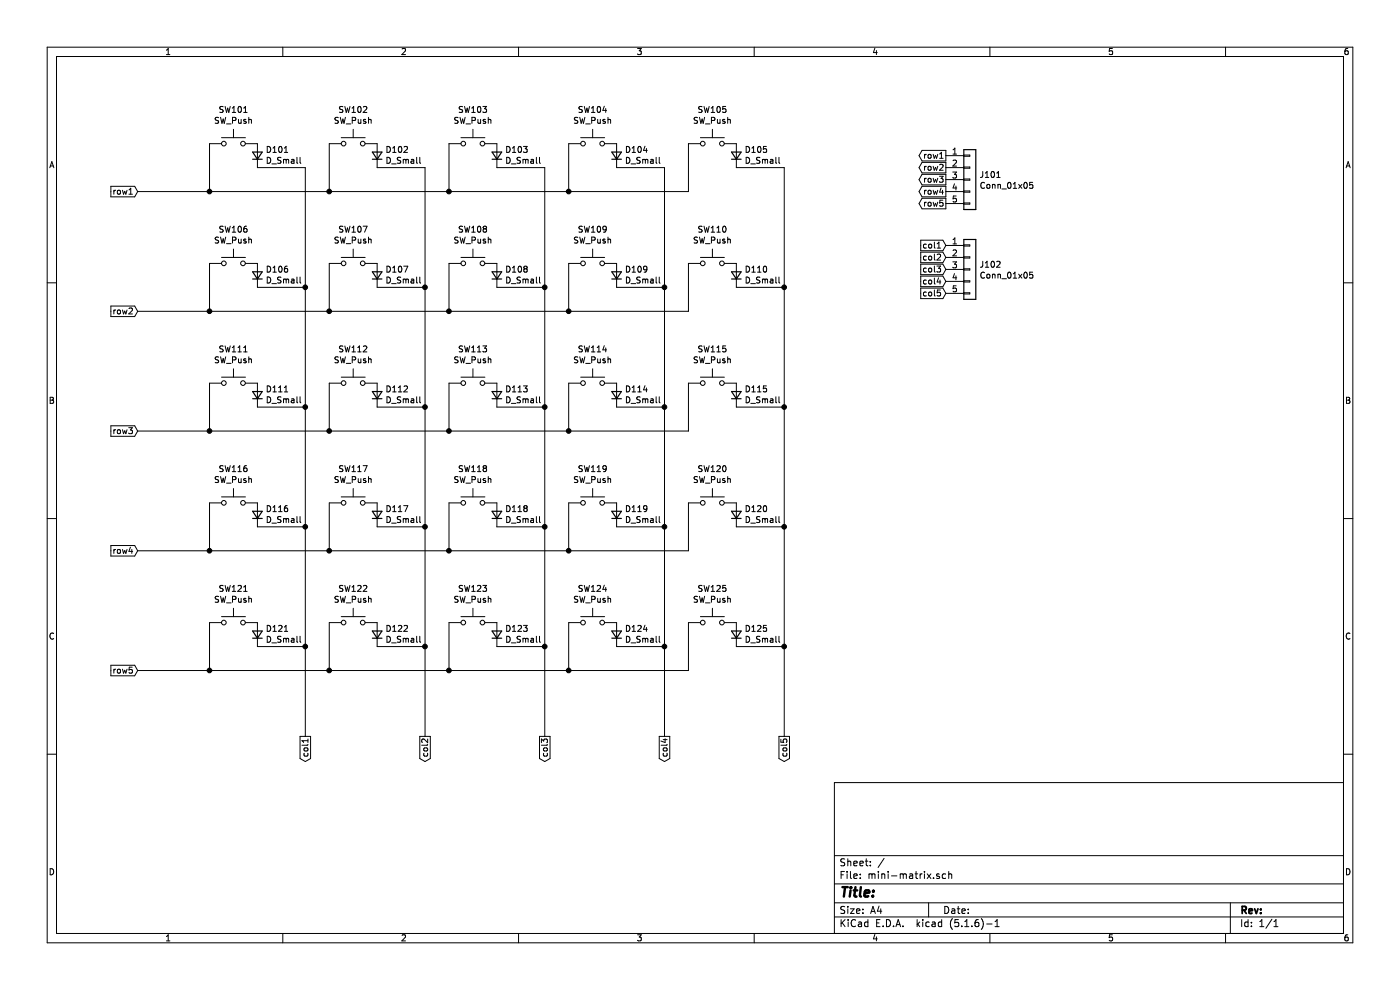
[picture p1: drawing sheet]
EESchema Schematic File Version 4
EELAYER 30 0
EELAYER END
$Descr A4 11693 8268
encoding utf-8
Sheet 1 1
Title ""
Date ""
Rev ""
Comp ""
Comment1 ""
Comment2 ""
Comment3 ""
Comment4 ""
$EndDescr
$Comp
L Switch:SW_Push SW106
U 1 1
P 1950 2200
F 0 "SW106" H 1950 2485 50  0000 C CNN
F 1 "SW_Push" H 1950 2394 50  0000 C CNN
F 2 "mini-matrix:PushButton_4.5mm" H 1950 2400 50  0001 C CNN
F 3 "~" H 1950 2400 50  0001 C CNN
	1    1950 2200
	1    0    0    -1  
$EndComp
$Comp
L Switch:SW_Push SW107
U 1 1
P 2950 2200
F 0 "SW107" H 2950 2485 50  0000 C CNN
F 1 "SW_Push" H 2950 2394 50  0000 C CNN
F 2 "mini-matrix:PushButton_4.5mm" H 2950 2400 50  0001 C CNN
F 3 "~" H 2950 2400 50  0001 C CNN
	1    2950 2200
	1    0    0    -1  
$EndComp
$Comp
L Switch:SW_Push SW108
U 1 1
P 3950 2200
F 0 "SW108" H 3950 2485 50  0000 C CNN
F 1 "SW_Push" H 3950 2394 50  0000 C CNN
F 2 "mini-matrix:PushButton_4.5mm" H 3950 2400 50  0001 C CNN
F 3 "~" H 3950 2400 50  0001 C CNN
	1    3950 2200
	1    0    0    -1  
$EndComp
$Comp
L Switch:SW_Push SW109
U 1 1
P 4950 2200
F 0 "SW109" H 4950 2485 50  0000 C CNN
F 1 "SW_Push" H 4950 2394 50  0000 C CNN
F 2 "mini-matrix:PushButton_4.5mm" H 4950 2400 50  0001 C CNN
F 3 "~" H 4950 2400 50  0001 C CNN
	1    4950 2200
	1    0    0    -1  
$EndComp
$Comp
L Device:D_Small D106
U 1 1
P 2150 2300
F 0 "D106" V 2196 2232 50  0000 R CNN
F 1 "D_Small" V 2105 2232 50  0000 R CNN
F 2 "mini-matrix:D_SOD-123" V 2150 2300 50  0001 C CNN
F 3 "~" V 2150 2300 50  0001 C CNN
	1    2150 2300
	0    -1   -1   0   
$EndComp
$Comp
L Device:D_Small D107
U 1 1
P 3150 2300
F 0 "D107" V 3196 2232 50  0000 R CNN
F 1 "D_Small" V 3105 2232 50  0000 R CNN
F 2 "mini-matrix:D_SOD-123" V 3150 2300 50  0001 C CNN
F 3 "~" V 3150 2300 50  0001 C CNN
	1    3150 2300
	0    -1   -1   0   
$EndComp
$Comp
L Device:D_Small D108
U 1 1
P 4150 2300
F 0 "D108" V 4196 2232 50  0000 R CNN
F 1 "D_Small" V 4105 2232 50  0000 R CNN
F 2 "mini-matrix:D_SOD-123" V 4150 2300 50  0001 C CNN
F 3 "~" V 4150 2300 50  0001 C CNN
	1    4150 2300
	0    -1   -1   0   
$EndComp
$Comp
L Device:D_Small D109
U 1 1
P 5150 2300
F 0 "D109" V 5196 2232 50  0000 R CNN
F 1 "D_Small" V 5105 2232 50  0000 R CNN
F 2 "mini-matrix:D_SOD-123" V 5150 2300 50  0001 C CNN
F 3 "~" V 5150 2300 50  0001 C CNN
	1    5150 2300
	0    -1   -1   0   
$EndComp
Wire Wire Line
	1150 2600 1750 2600
Wire Wire Line
	4750 2600 4750 2200
Wire Wire Line
	3750 2200 3750 2600
Connection ~ 3750 2600
Wire Wire Line
	3750 2600 4750 2600
Wire Wire Line
	2750 2200 2750 2600
Connection ~ 2750 2600
Wire Wire Line
	2750 2600 3750 2600
Wire Wire Line
	1750 2200 1750 2600
Connection ~ 1750 2600
Wire Wire Line
	1750 2600 2750 2600
$Comp
L Switch:SW_Push SW111
U 1 1
P 1950 3200
F 0 "SW111" H 1950 3485 50  0000 C CNN
F 1 "SW_Push" H 1950 3394 50  0000 C CNN
F 2 "mini-matrix:PushButton_4.5mm" H 1950 3400 50  0001 C CNN
F 3 "~" H 1950 3400 50  0001 C CNN
	1    1950 3200
	1    0    0    -1  
$EndComp
$Comp
L Switch:SW_Push SW112
U 1 1
P 2950 3200
F 0 "SW112" H 2950 3485 50  0000 C CNN
F 1 "SW_Push" H 2950 3394 50  0000 C CNN
F 2 "mini-matrix:PushButton_4.5mm" H 2950 3400 50  0001 C CNN
F 3 "~" H 2950 3400 50  0001 C CNN
	1    2950 3200
	1    0    0    -1  
$EndComp
$Comp
L Switch:SW_Push SW113
U 1 1
P 3950 3200
F 0 "SW113" H 3950 3485 50  0000 C CNN
F 1 "SW_Push" H 3950 3394 50  0000 C CNN
F 2 "mini-matrix:PushButton_4.5mm" H 3950 3400 50  0001 C CNN
F 3 "~" H 3950 3400 50  0001 C CNN
	1    3950 3200
	1    0    0    -1  
$EndComp
$Comp
L Switch:SW_Push SW114
U 1 1
P 4950 3200
F 0 "SW114" H 4950 3485 50  0000 C CNN
F 1 "SW_Push" H 4950 3394 50  0000 C CNN
F 2 "mini-matrix:PushButton_4.5mm" H 4950 3400 50  0001 C CNN
F 3 "~" H 4950 3400 50  0001 C CNN
	1    4950 3200
	1    0    0    -1  
$EndComp
$Comp
L Device:D_Small D111
U 1 1
P 2150 3300
F 0 "D111" V 2196 3232 50  0000 R CNN
F 1 "D_Small" V 2105 3232 50  0000 R CNN
F 2 "mini-matrix:D_SOD-123" V 2150 3300 50  0001 C CNN
F 3 "~" V 2150 3300 50  0001 C CNN
	1    2150 3300
	0    -1   -1   0   
$EndComp
$Comp
L Device:D_Small D112
U 1 1
P 3150 3300
F 0 "D112" V 3196 3232 50  0000 R CNN
F 1 "D_Small" V 3105 3232 50  0000 R CNN
F 2 "mini-matrix:D_SOD-123" V 3150 3300 50  0001 C CNN
F 3 "~" V 3150 3300 50  0001 C CNN
	1    3150 3300
	0    -1   -1   0   
$EndComp
$Comp
L Device:D_Small D113
U 1 1
P 4150 3300
F 0 "D113" V 4196 3232 50  0000 R CNN
F 1 "D_Small" V 4105 3232 50  0000 R CNN
F 2 "mini-matrix:D_SOD-123" V 4150 3300 50  0001 C CNN
F 3 "~" V 4150 3300 50  0001 C CNN
	1    4150 3300
	0    -1   -1   0   
$EndComp
$Comp
L Device:D_Small D114
U 1 1
P 5150 3300
F 0 "D114" V 5196 3232 50  0000 R CNN
F 1 "D_Small" V 5105 3232 50  0000 R CNN
F 2 "mini-matrix:D_SOD-123" V 5150 3300 50  0001 C CNN
F 3 "~" V 5150 3300 50  0001 C CNN
	1    5150 3300
	0    -1   -1   0   
$EndComp
Wire Wire Line
	1150 3600 1750 3600
Wire Wire Line
	4750 3600 4750 3200
Wire Wire Line
	3750 3200 3750 3600
Connection ~ 3750 3600
Wire Wire Line
	3750 3600 4750 3600
Wire Wire Line
	2750 3200 2750 3600
Connection ~ 2750 3600
Wire Wire Line
	2750 3600 3750 3600
Wire Wire Line
	1750 3200 1750 3600
Connection ~ 1750 3600
Wire Wire Line
	1750 3600 2750 3600
$Comp
L Switch:SW_Push SW116
U 1 1
P 1950 4200
F 0 "SW116" H 1950 4485 50  0000 C CNN
F 1 "SW_Push" H 1950 4394 50  0000 C CNN
F 2 "mini-matrix:PushButton_4.5mm" H 1950 4400 50  0001 C CNN
F 3 "~" H 1950 4400 50  0001 C CNN
	1    1950 4200
	1    0    0    -1  
$EndComp
$Comp
L Switch:SW_Push SW117
U 1 1
P 2950 4200
F 0 "SW117" H 2950 4485 50  0000 C CNN
F 1 "SW_Push" H 2950 4394 50  0000 C CNN
F 2 "mini-matrix:PushButton_4.5mm" H 2950 4400 50  0001 C CNN
F 3 "~" H 2950 4400 50  0001 C CNN
	1    2950 4200
	1    0    0    -1  
$EndComp
$Comp
L Switch:SW_Push SW118
U 1 1
P 3950 4200
F 0 "SW118" H 3950 4485 50  0000 C CNN
F 1 "SW_Push" H 3950 4394 50  0000 C CNN
F 2 "mini-matrix:PushButton_4.5mm" H 3950 4400 50  0001 C CNN
F 3 "~" H 3950 4400 50  0001 C CNN
	1    3950 4200
	1    0    0    -1  
$EndComp
$Comp
L Switch:SW_Push SW119
U 1 1
P 4950 4200
F 0 "SW119" H 4950 4485 50  0000 C CNN
F 1 "SW_Push" H 4950 4394 50  0000 C CNN
F 2 "mini-matrix:PushButton_4.5mm" H 4950 4400 50  0001 C CNN
F 3 "~" H 4950 4400 50  0001 C CNN
	1    4950 4200
	1    0    0    -1  
$EndComp
$Comp
L Device:D_Small D116
U 1 1
P 2150 4300
F 0 "D116" V 2196 4232 50  0000 R CNN
F 1 "D_Small" V 2105 4232 50  0000 R CNN
F 2 "mini-matrix:D_SOD-123" V 2150 4300 50  0001 C CNN
F 3 "~" V 2150 4300 50  0001 C CNN
	1    2150 4300
	0    -1   -1   0   
$EndComp
$Comp
L Device:D_Small D117
U 1 1
P 3150 4300
F 0 "D117" V 3196 4232 50  0000 R CNN
F 1 "D_Small" V 3105 4232 50  0000 R CNN
F 2 "mini-matrix:D_SOD-123" V 3150 4300 50  0001 C CNN
F 3 "~" V 3150 4300 50  0001 C CNN
	1    3150 4300
	0    -1   -1   0   
$EndComp
$Comp
L Device:D_Small D118
U 1 1
P 4150 4300
F 0 "D118" V 4196 4232 50  0000 R CNN
F 1 "D_Small" V 4105 4232 50  0000 R CNN
F 2 "mini-matrix:D_SOD-123" V 4150 4300 50  0001 C CNN
F 3 "~" V 4150 4300 50  0001 C CNN
	1    4150 4300
	0    -1   -1   0   
$EndComp
$Comp
L Device:D_Small D119
U 1 1
P 5150 4300
F 0 "D119" V 5196 4232 50  0000 R CNN
F 1 "D_Small" V 5105 4232 50  0000 R CNN
F 2 "mini-matrix:D_SOD-123" V 5150 4300 50  0001 C CNN
F 3 "~" V 5150 4300 50  0001 C CNN
	1    5150 4300
	0    -1   -1   0   
$EndComp
Wire Wire Line
	1150 4600 1750 4600
Wire Wire Line
	4750 4600 4750 4200
Wire Wire Line
	3750 4200 3750 4600
Connection ~ 3750 4600
Wire Wire Line
	3750 4600 4750 4600
Wire Wire Line
	2750 4200 2750 4600
Connection ~ 2750 4600
Wire Wire Line
	2750 4600 3750 4600
Wire Wire Line
	1750 4200 1750 4600
Connection ~ 1750 4600
Wire Wire Line
	1750 4600 2750 4600
$Comp
L Switch:SW_Push SW121
U 1 1
P 1950 5200
F 0 "SW121" H 1950 5485 50  0000 C CNN
F 1 "SW_Push" H 1950 5394 50  0000 C CNN
F 2 "mini-matrix:PushButton_4.5mm" H 1950 5400 50  0001 C CNN
F 3 "~" H 1950 5400 50  0001 C CNN
	1    1950 5200
	1    0    0    -1  
$EndComp
$Comp
L Switch:SW_Push SW122
U 1 1
P 2950 5200
F 0 "SW122" H 2950 5485 50  0000 C CNN
F 1 "SW_Push" H 2950 5394 50  0000 C CNN
F 2 "mini-matrix:PushButton_4.5mm" H 2950 5400 50  0001 C CNN
F 3 "~" H 2950 5400 50  0001 C CNN
	1    2950 5200
	1    0    0    -1  
$EndComp
$Comp
L Switch:SW_Push SW123
U 1 1
P 3950 5200
F 0 "SW123" H 3950 5485 50  0000 C CNN
F 1 "SW_Push" H 3950 5394 50  0000 C CNN
F 2 "mini-matrix:PushButton_4.5mm" H 3950 5400 50  0001 C CNN
F 3 "~" H 3950 5400 50  0001 C CNN
	1    3950 5200
	1    0    0    -1  
$EndComp
$Comp
L Switch:SW_Push SW124
U 1 1
P 4950 5200
F 0 "SW124" H 4950 5485 50  0000 C CNN
F 1 "SW_Push" H 4950 5394 50  0000 C CNN
F 2 "mini-matrix:PushButton_4.5mm" H 4950 5400 50  0001 C CNN
F 3 "~" H 4950 5400 50  0001 C CNN
	1    4950 5200
	1    0    0    -1  
$EndComp
$Comp
L Device:D_Small D121
U 1 1
P 2150 5300
F 0 "D121" V 2196 5232 50  0000 R CNN
F 1 "D_Small" V 2105 5232 50  0000 R CNN
F 2 "mini-matrix:D_SOD-123" V 2150 5300 50  0001 C CNN
F 3 "~" V 2150 5300 50  0001 C CNN
	1    2150 5300
	0    -1   -1   0   
$EndComp
$Comp
L Device:D_Small D122
U 1 1
P 3150 5300
F 0 "D122" V 3196 5232 50  0000 R CNN
F 1 "D_Small" V 3105 5232 50  0000 R CNN
F 2 "mini-matrix:D_SOD-123" V 3150 5300 50  0001 C CNN
F 3 "~" V 3150 5300 50  0001 C CNN
	1    3150 5300
	0    -1   -1   0   
$EndComp
$Comp
L Device:D_Small D123
U 1 1
P 4150 5300
F 0 "D123" V 4196 5232 50  0000 R CNN
F 1 "D_Small" V 4105 5232 50  0000 R CNN
F 2 "mini-matrix:D_SOD-123" V 4150 5300 50  0001 C CNN
F 3 "~" V 4150 5300 50  0001 C CNN
	1    4150 5300
	0    -1   -1   0   
$EndComp
$Comp
L Device:D_Small D124
U 1 1
P 5150 5300
F 0 "D124" V 5196 5232 50  0000 R CNN
F 1 "D_Small" V 5105 5232 50  0000 R CNN
F 2 "mini-matrix:D_SOD-123" V 5150 5300 50  0001 C CNN
F 3 "~" V 5150 5300 50  0001 C CNN
	1    5150 5300
	0    -1   -1   0   
$EndComp
Wire Wire Line
	1150 5600 1750 5600
Wire Wire Line
	4750 5600 4750 5200
Wire Wire Line
	3750 5200 3750 5600
Connection ~ 3750 5600
Wire Wire Line
	3750 5600 4750 5600
Wire Wire Line
	2750 5200 2750 5600
Connection ~ 2750 5600
Wire Wire Line
	2750 5600 3750 5600
Wire Wire Line
	1750 5200 1750 5600
Connection ~ 1750 5600
Wire Wire Line
	1750 5600 2750 5600
Wire Wire Line
	2150 2400 2550 2400
Wire Wire Line
	2550 2400 2550 3400
Wire Wire Line
	3550 2400 3550 3400
Wire Wire Line
	3150 2400 3550 2400
Wire Wire Line
	4150 2400 4550 2400
Wire Wire Line
	4550 2400 4550 3400
Wire Wire Line
	5150 2400 5550 2400
Wire Wire Line
	5550 2400 5550 3400
Text GLabel 1150 1600 0    50   Input ~ 0
row1
Text GLabel 1150 2600 0    50   Input ~ 0
row2
Text GLabel 1150 3600 0    50   Input ~ 0
row3
Text GLabel 1150 4600 0    50   Input ~ 0
row4
Text GLabel 2550 6150 3    50   Output ~ 0
col1
Text GLabel 3550 6150 3    50   Output ~ 0
col2
Text GLabel 4550 6150 3    50   Output ~ 0
col3
Text GLabel 5550 6150 3    50   Output ~ 0
col4
Wire Wire Line
	2150 3400 2550 3400
Connection ~ 2550 3400
Wire Wire Line
	2550 3400 2550 4400
Wire Wire Line
	2150 4400 2550 4400
Connection ~ 2550 4400
Wire Wire Line
	2550 4400 2550 5400
Wire Wire Line
	2150 5400 2550 5400
Connection ~ 2550 5400
Wire Wire Line
	2550 5400 2550 6150
Wire Wire Line
	3150 5400 3550 5400
Connection ~ 3550 5400
Wire Wire Line
	3550 5400 3550 6150
Wire Wire Line
	3150 4400 3550 4400
Connection ~ 3550 4400
Wire Wire Line
	3550 4400 3550 5400
Wire Wire Line
	3150 3400 3550 3400
Connection ~ 3550 3400
Wire Wire Line
	3550 3400 3550 4400
Wire Wire Line
	4150 3400 4550 3400
Connection ~ 4550 3400
Wire Wire Line
	4550 3400 4550 4400
Wire Wire Line
	4150 4400 4550 4400
Connection ~ 4550 4400
Wire Wire Line
	4550 4400 4550 5400
Wire Wire Line
	4150 5400 4550 5400
Connection ~ 4550 5400
Wire Wire Line
	4550 5400 4550 6150
Wire Wire Line
	5150 5400 5550 5400
Connection ~ 5550 5400
Wire Wire Line
	5550 5400 5550 6150
Wire Wire Line
	5150 4400 5550 4400
Connection ~ 5550 4400
Wire Wire Line
	5550 4400 5550 5400
Wire Wire Line
	5150 3400 5550 3400
Connection ~ 5550 3400
Wire Wire Line
	5550 3400 5550 4400
Text GLabel 7900 1300 0    50   Output ~ 0
row1
Text GLabel 7900 1400 0    50   Output ~ 0
row2
Text GLabel 7900 1500 0    50   Output ~ 0
row3
Text GLabel 7900 1600 0    50   Output ~ 0
row4
Text GLabel 7900 2050 0    50   Input ~ 0
col1
Text GLabel 7900 2150 0    50   Input ~ 0
col2
Text GLabel 7900 2250 0    50   Input ~ 0
col3
Text GLabel 7900 2350 0    50   Input ~ 0
col4
$Comp
L Switch:SW_Push SW110
U 1 1
P 5950 2200
F 0 "SW110" H 5950 2485 50  0000 C CNN
F 1 "SW_Push" H 5950 2394 50  0000 C CNN
F 2 "mini-matrix:PushButton_4.5mm" H 5950 2400 50  0001 C CNN
F 3 "~" H 5950 2400 50  0001 C CNN
	1    5950 2200
	1    0    0    -1  
$EndComp
$Comp
L Device:D_Small D110
U 1 1
P 6150 2300
F 0 "D110" V 6196 2232 50  0000 R CNN
F 1 "D_Small" V 6105 2232 50  0000 R CNN
F 2 "mini-matrix:D_SOD-123" V 6150 2300 50  0001 C CNN
F 3 "~" V 6150 2300 50  0001 C CNN
	1    6150 2300
	0    -1   -1   0   
$EndComp
Wire Wire Line
	5750 2600 5750 2200
Wire Wire Line
	4750 2600 5750 2600
$Comp
L Switch:SW_Push SW115
U 1 1
P 5950 3200
F 0 "SW115" H 5950 3485 50  0000 C CNN
F 1 "SW_Push" H 5950 3394 50  0000 C CNN
F 2 "mini-matrix:PushButton_4.5mm" H 5950 3400 50  0001 C CNN
F 3 "~" H 5950 3400 50  0001 C CNN
	1    5950 3200
	1    0    0    -1  
$EndComp
$Comp
L Device:D_Small D115
U 1 1
P 6150 3300
F 0 "D115" V 6196 3232 50  0000 R CNN
F 1 "D_Small" V 6105 3232 50  0000 R CNN
F 2 "mini-matrix:D_SOD-123" V 6150 3300 50  0001 C CNN
F 3 "~" V 6150 3300 50  0001 C CNN
	1    6150 3300
	0    -1   -1   0   
$EndComp
Wire Wire Line
	5750 3600 5750 3200
Wire Wire Line
	4750 3600 5750 3600
$Comp
L Switch:SW_Push SW120
U 1 1
P 5950 4200
F 0 "SW120" H 5950 4485 50  0000 C CNN
F 1 "SW_Push" H 5950 4394 50  0000 C CNN
F 2 "mini-matrix:PushButton_4.5mm" H 5950 4400 50  0001 C CNN
F 3 "~" H 5950 4400 50  0001 C CNN
	1    5950 4200
	1    0    0    -1  
$EndComp
$Comp
L Device:D_Small D120
U 1 1
P 6150 4300
F 0 "D120" V 6196 4232 50  0000 R CNN
F 1 "D_Small" V 6105 4232 50  0000 R CNN
F 2 "mini-matrix:D_SOD-123" V 6150 4300 50  0001 C CNN
F 3 "~" V 6150 4300 50  0001 C CNN
	1    6150 4300
	0    -1   -1   0   
$EndComp
Wire Wire Line
	5750 4600 5750 4200
Wire Wire Line
	4750 4600 5750 4600
$Comp
L Switch:SW_Push SW125
U 1 1
P 5950 5200
F 0 "SW125" H 5950 5485 50  0000 C CNN
F 1 "SW_Push" H 5950 5394 50  0000 C CNN
F 2 "mini-matrix:PushButton_4.5mm" H 5950 5400 50  0001 C CNN
F 3 "~" H 5950 5400 50  0001 C CNN
	1    5950 5200
	1    0    0    -1  
$EndComp
$Comp
L Device:D_Small D125
U 1 1
P 6150 5300
F 0 "D125" V 6196 5232 50  0000 R CNN
F 1 "D_Small" V 6105 5232 50  0000 R CNN
F 2 "mini-matrix:D_SOD-123" V 6150 5300 50  0001 C CNN
F 3 "~" V 6150 5300 50  0001 C CNN
	1    6150 5300
	0    -1   -1   0   
$EndComp
Wire Wire Line
	5750 5600 5750 5200
Wire Wire Line
	4750 5600 5750 5600
Wire Wire Line
	6150 2400 6550 2400
Wire Wire Line
	6550 2400 6550 3400
Text GLabel 6550 6150 3    50   Output ~ 0
col5
Wire Wire Line
	6150 5400 6550 5400
Connection ~ 6550 5400
Wire Wire Line
	6550 5400 6550 6150
Wire Wire Line
	6150 4400 6550 4400
Connection ~ 6550 4400
Wire Wire Line
	6550 4400 6550 5400
Wire Wire Line
	6150 3400 6550 3400
Connection ~ 6550 3400
Wire Wire Line
	6550 3400 6550 4400
$Comp
L Switch:SW_Push SW101
U 1 1
P 1950 1200
F 0 "SW101" H 1950 1485 50  0000 C CNN
F 1 "SW_Push" H 1950 1394 50  0000 C CNN
F 2 "mini-matrix:PushButton_4.5mm" H 1950 1400 50  0001 C CNN
F 3 "~" H 1950 1400 50  0001 C CNN
	1    1950 1200
	1    0    0    -1  
$EndComp
$Comp
L Switch:SW_Push SW102
U 1 1
P 2950 1200
F 0 "SW102" H 2950 1485 50  0000 C CNN
F 1 "SW_Push" H 2950 1394 50  0000 C CNN
F 2 "mini-matrix:PushButton_4.5mm" H 2950 1400 50  0001 C CNN
F 3 "~" H 2950 1400 50  0001 C CNN
	1    2950 1200
	1    0    0    -1  
$EndComp
$Comp
L Switch:SW_Push SW103
U 1 1
P 3950 1200
F 0 "SW103" H 3950 1485 50  0000 C CNN
F 1 "SW_Push" H 3950 1394 50  0000 C CNN
F 2 "mini-matrix:PushButton_4.5mm" H 3950 1400 50  0001 C CNN
F 3 "~" H 3950 1400 50  0001 C CNN
	1    3950 1200
	1    0    0    -1  
$EndComp
$Comp
L Switch:SW_Push SW104
U 1 1
P 4950 1200
F 0 "SW104" H 4950 1485 50  0000 C CNN
F 1 "SW_Push" H 4950 1394 50  0000 C CNN
F 2 "mini-matrix:PushButton_4.5mm" H 4950 1400 50  0001 C CNN
F 3 "~" H 4950 1400 50  0001 C CNN
	1    4950 1200
	1    0    0    -1  
$EndComp
$Comp
L Device:D_Small D101
U 1 1
P 2150 1300
F 0 "D101" V 2196 1232 50  0000 R CNN
F 1 "D_Small" V 2105 1232 50  0000 R CNN
F 2 "mini-matrix:D_SOD-123" V 2150 1300 50  0001 C CNN
F 3 "~" V 2150 1300 50  0001 C CNN
	1    2150 1300
	0    -1   -1   0   
$EndComp
$Comp
L Device:D_Small D102
U 1 1
P 3150 1300
F 0 "D102" V 3196 1232 50  0000 R CNN
F 1 "D_Small" V 3105 1232 50  0000 R CNN
F 2 "mini-matrix:D_SOD-123" V 3150 1300 50  0001 C CNN
F 3 "~" V 3150 1300 50  0001 C CNN
	1    3150 1300
	0    -1   -1   0   
$EndComp
$Comp
L Device:D_Small D103
U 1 1
P 4150 1300
F 0 "D103" V 4196 1232 50  0000 R CNN
F 1 "D_Small" V 4105 1232 50  0000 R CNN
F 2 "mini-matrix:D_SOD-123" V 4150 1300 50  0001 C CNN
F 3 "~" V 4150 1300 50  0001 C CNN
	1    4150 1300
	0    -1   -1   0   
$EndComp
$Comp
L Device:D_Small D104
U 1 1
P 5150 1300
F 0 "D104" V 5196 1232 50  0000 R CNN
F 1 "D_Small" V 5105 1232 50  0000 R CNN
F 2 "mini-matrix:D_SOD-123" V 5150 1300 50  0001 C CNN
F 3 "~" V 5150 1300 50  0001 C CNN
	1    5150 1300
	0    -1   -1   0   
$EndComp
Wire Wire Line
	1150 1600 1750 1600
Wire Wire Line
	4750 1600 4750 1200
Wire Wire Line
	3750 1200 3750 1600
Connection ~ 3750 1600
Wire Wire Line
	3750 1600 4750 1600
Wire Wire Line
	2750 1200 2750 1600
Connection ~ 2750 1600
Wire Wire Line
	2750 1600 3750 1600
Wire Wire Line
	1750 1200 1750 1600
Connection ~ 1750 1600
Wire Wire Line
	1750 1600 2750 1600
Wire Wire Line
	2150 1400 2550 1400
Wire Wire Line
	2550 1400 2550 2400
Wire Wire Line
	3550 1400 3550 2400
Wire Wire Line
	3150 1400 3550 1400
Wire Wire Line
	4150 1400 4550 1400
Wire Wire Line
	4550 1400 4550 2400
Wire Wire Line
	5150 1400 5550 1400
Wire Wire Line
	5550 1400 5550 2400
$Comp
L Switch:SW_Push SW105
U 1 1
P 5950 1200
F 0 "SW105" H 5950 1485 50  0000 C CNN
F 1 "SW_Push" H 5950 1394 50  0000 C CNN
F 2 "mini-matrix:PushButton_4.5mm" H 5950 1400 50  0001 C CNN
F 3 "~" H 5950 1400 50  0001 C CNN
	1    5950 1200
	1    0    0    -1  
$EndComp
$Comp
L Device:D_Small D105
U 1 1
P 6150 1300
F 0 "D105" V 6196 1232 50  0000 R CNN
F 1 "D_Small" V 6105 1232 50  0000 R CNN
F 2 "mini-matrix:D_SOD-123" V 6150 1300 50  0001 C CNN
F 3 "~" V 6150 1300 50  0001 C CNN
	1    6150 1300
	0    -1   -1   0   
$EndComp
Wire Wire Line
	5750 1600 5750 1200
Wire Wire Line
	4750 1600 5750 1600
Wire Wire Line
	6150 1400 6550 1400
Wire Wire Line
	6550 1400 6550 2400
Connection ~ 2550 2400
Connection ~ 3550 2400
Connection ~ 4550 2400
Connection ~ 4750 1600
Connection ~ 4750 2600
Connection ~ 4750 3600
Connection ~ 4750 4600
Connection ~ 4750 5600
Connection ~ 5550 2400
Connection ~ 6550 2400
Text GLabel 1150 5600 0    50   Input ~ 0
row5
Text GLabel 7900 2450 0    50   Input ~ 0
col5
Text GLabel 7900 1700 0    50   Output ~ 0
row5
$Comp
L Connector_Generic:Conn_01x05 J101
U 1 1
P 8100 1500
F 0 "J101" H 8180 1542 50  0000 L CNN
F 1 "Conn_01x05" H 8180 1451 50  0000 L CNN
F 2 "Connector_PinHeader_2.54mm:PinHeader_1x05_P2.54mm_Vertical" H 8100 1500 50  0001 C CNN
F 3 "~" H 8100 1500 50  0001 C CNN
	1    8100 1500
	1    0    0    -1  
$EndComp
$Comp
L Connector_Generic:Conn_01x05 J102
U 1 1
P 8100 2250
F 0 "J102" H 8180 2292 50  0000 L CNN
F 1 "Conn_01x05" H 8180 2201 50  0000 L CNN
F 2 "Connector_PinHeader_2.54mm:PinHeader_1x05_P2.54mm_Vertical" H 8100 2250 50  0001 C CNN
F 3 "~" H 8100 2250 50  0001 C CNN
	1    8100 2250
	1    0    0    -1  
$EndComp
$EndSCHEMATC
